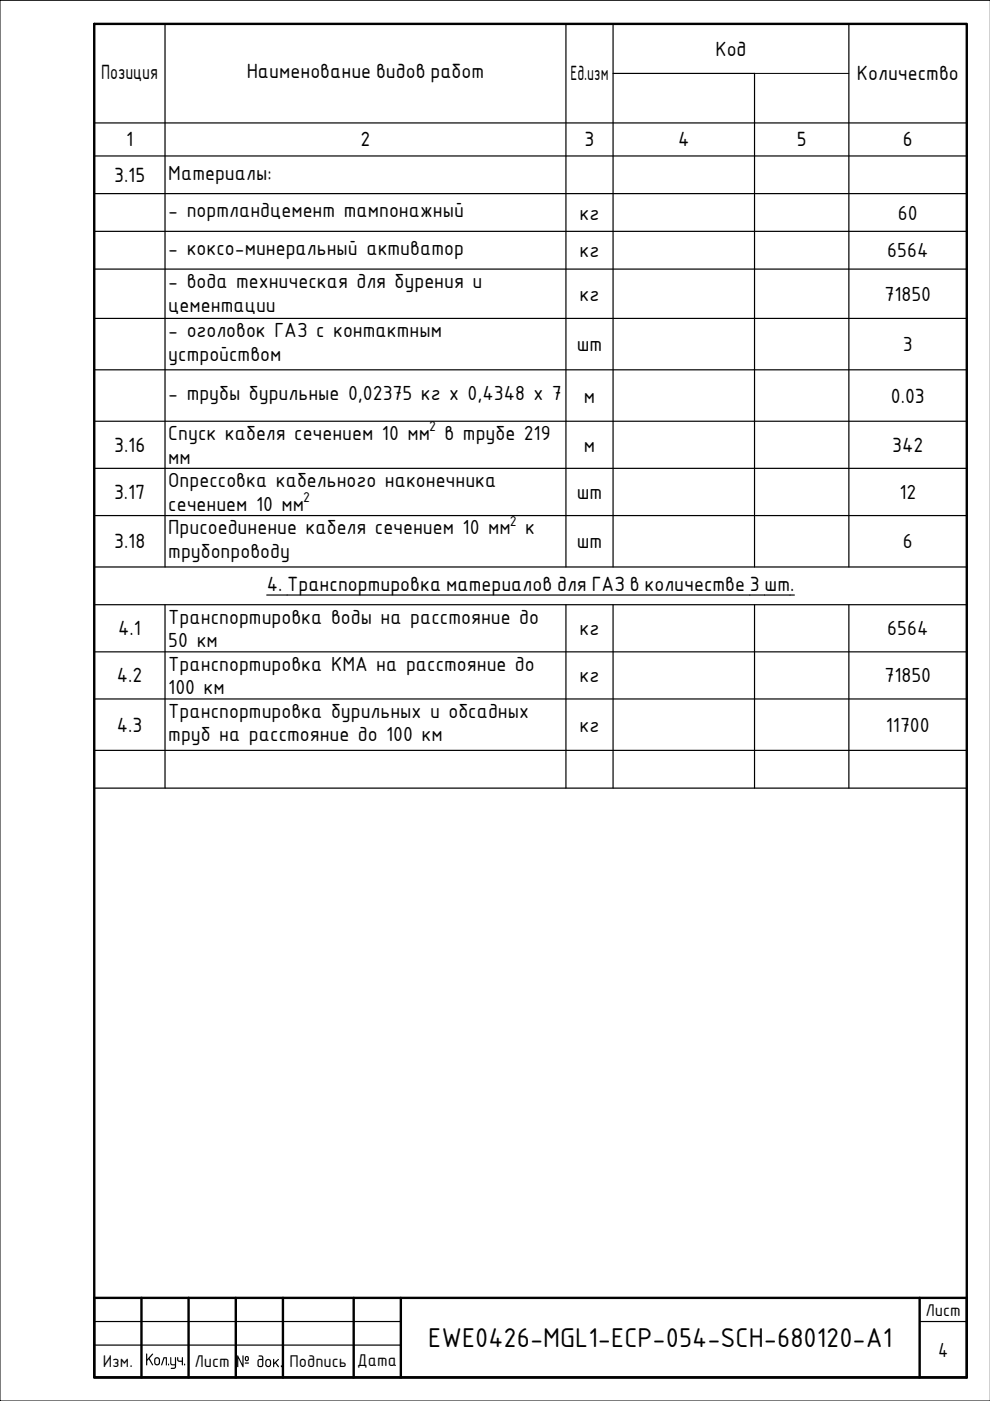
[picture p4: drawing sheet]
<svg xmlns="http://www.w3.org/2000/svg" width="210mm" height="297mm" viewBox="0 0 210 297" stroke-linecap="round" stroke-linejoin="round" font-family="sans-serif">
<g fill="none" stroke="#000" stroke-width=".25">
<path d="M20 5.1h185v162h-185zM35 5.1v115.1M120 5.1v115.1M130 5.1v115.1M130 15.6h30v104.6M180 5.1v115.1M20 33.1h185M20 26.1h185M20 49.1h185M20 57.1h185M20 41h185M20 67.5h185"/>
<path d="M20 78.4h185M20 89.3h185M20 99.3h185M20 109.3h185M20 128.2h185M20 120.2h185M20 138.2h185M35 128.2v38.9M56.6 126.2h111.8M120 128.2v38.9M130 128.2v38.9M160 128.2v38.9"/>
<path d="M180 128.2v38.9M20 148.2h185M20 159.1h185M20 280.2h65M20 285.2h65M195 280.2h10"/>
</g>
<path d="M160 15.6h20M210 .1h-210v296.9h210" fill="none" stroke="#000" stroke-width=".21"/>
<path d="M20 5.1h185v286.9h-185zM20 275.2h185v16.8h-185zM30 275.2v16.8M40 275.2v16.8M50 275.2v16.8M60 275.2v16.8M75 275.2v16.8M85 275.2v16.8M195 275.2v16.8" fill="none" stroke="#000" stroke-width=".51"/>
<text font-size="6.2" x="90.8" y="285.6">EWE0426-MGL1-ECP-054-SCH-680120-A1</text>
<g font-size="4.7">
<text x="35.7" y="38.1">Материалы:</text>
<text x="35.7" y="46.1">- портландцемент тампонажный</text>
<text x="122.9" y="46.6">кг</text>
<text x="190.4" y="46.6">60</text>
<text x="35.7" y="54.1">- коксо-минеральный активатор</text>
<text x="122.9" y="54.6">кг</text>
<text x="188.1" y="54.6">6564</text>
<text x="35.7" y="61.1">- вода техническая для бурения и</text>
<text x="122.9" y="63.8">кг</text>
<text x="187.5" y="63.8">71850</text>
<text x="35.7" y="66.1">цементации</text>
<text x="35.7" y="71.5">- оголовок ГАЗ с контактным</text>
<text x="35.7" y="76.5">устройством</text>
<text x="122.3" y="74.5">шт</text>
<text x="191.4" y="74.5">3</text>
<text x="35.7" y="84.9">- трубы бурильные 0,02375 кг х 0,4348 х 7</text>
<text x="123.8" y="85.4">м</text>
<text x="35.7" y="93.3">Спуск кабеля сечением 10 мм в трубе 219</text>
<text x="123.8" y="95.8">м</text>
<text x="35.7" y="98.3">мм</text>
<text x="35.7" y="103.3">Опрессовка кабельного наконечника</text>
<text x="122.3" y="105.8">шт</text>
<text x="190.7" y="105.8">12</text>
<text x="35.7" y="108.3">сечением 10 мм</text>
<text x="35.7" y="113.3">Присоединение кабеля сечением 10 мм к</text>
<text x="35.7" y="118.3">трубопроводу</text>
<text x="122.3" y="116.3">шт</text>
<text x="191.4" y="116.3">6</text>
<text x="35.7" y="132.2">Транспортировка воды на расстояние до</text>
<text x="35.7" y="137.2">50 км</text>
<text x="122.9" y="134.7">кг</text>
<text x="188.1" y="134.7">6564</text>
<text x="35.7" y="142.2">Транспортировка КМА на расстояние до</text>
<text x="35.7" y="147.2">100 км</text>
<text x="122.9" y="144.7">кг</text>
<text x="187.5" y="144.7">71850</text>
<text x="35.7" y="152.2">Транспортировка бурильных и обсадных</text>
<text x="122.9" y="155.2">кг</text>
<text x="187.8" y="155.2">11700</text>
<text x="35.7" y="157.2">труб на расстояние до 100 км</text>
<text x="198.9" y="287.6">4</text>
</g>
<g font-size="4.2">
<text x="151.7" y="11.8">Код</text>
<text x="21.4" y="16.8">Позиция</text>
<text x="52.3" y="16.6">Наименование видов работ</text>
<text x="120.9" y="17.1">Ед.изм</text>
<text x="181.7" y="17.1">Количество</text>
<text x="26.7" y="31.1">1</text>
<text x="76.4" y="31.1">2</text>
<text x="123.9" y="31.1">3</text>
<text x="143.8" y="31.1">4</text>
<text x="168.9" y="31.1">5</text>
<text x="191.4" y="31.1">6</text>
<text x="24.2" y="38.6">3.15</text>
<text x="188.9" y="85.4">0.03</text>
<text x="24.2" y="95.8">3.16</text>
<text x="189.2" y="95.8">342</text>
<text x="24.2" y="105.8">3.17</text>
<text x="24.2" y="116.3">3.18</text>
<text x="56.6" y="125.3">4. Транспортировка материалов для ГАЗ в количестве 3 шт.</text>
<text x="25.1" y="134.7">4.1</text>
<text x="24.8" y="144.7">4.2</text>
<text x="24.8" y="155.2">4.3</text>
</g>
<g font-size="3.9">
<text x="196.2" y="278.9">Лист</text>
<text x="21.8" y="289.9">Изм.</text>
<text x="30.7" y="289.5">Кол.уч.</text>
<text x="41.2" y="289.9">Лист</text>
<text x="50" y="289.9">№ док .</text>
<text x="61.4" y="289.9">Подпись</text>
<text x="75.7" y="289.7">Дата</text>
</g>
<g font-size="3.3">
<text x="91" y="91.4">2</text>
<text x="64.3" y="106.5">2</text>
<text x="108.1" y="111.4">2</text>
</g>
</svg>
